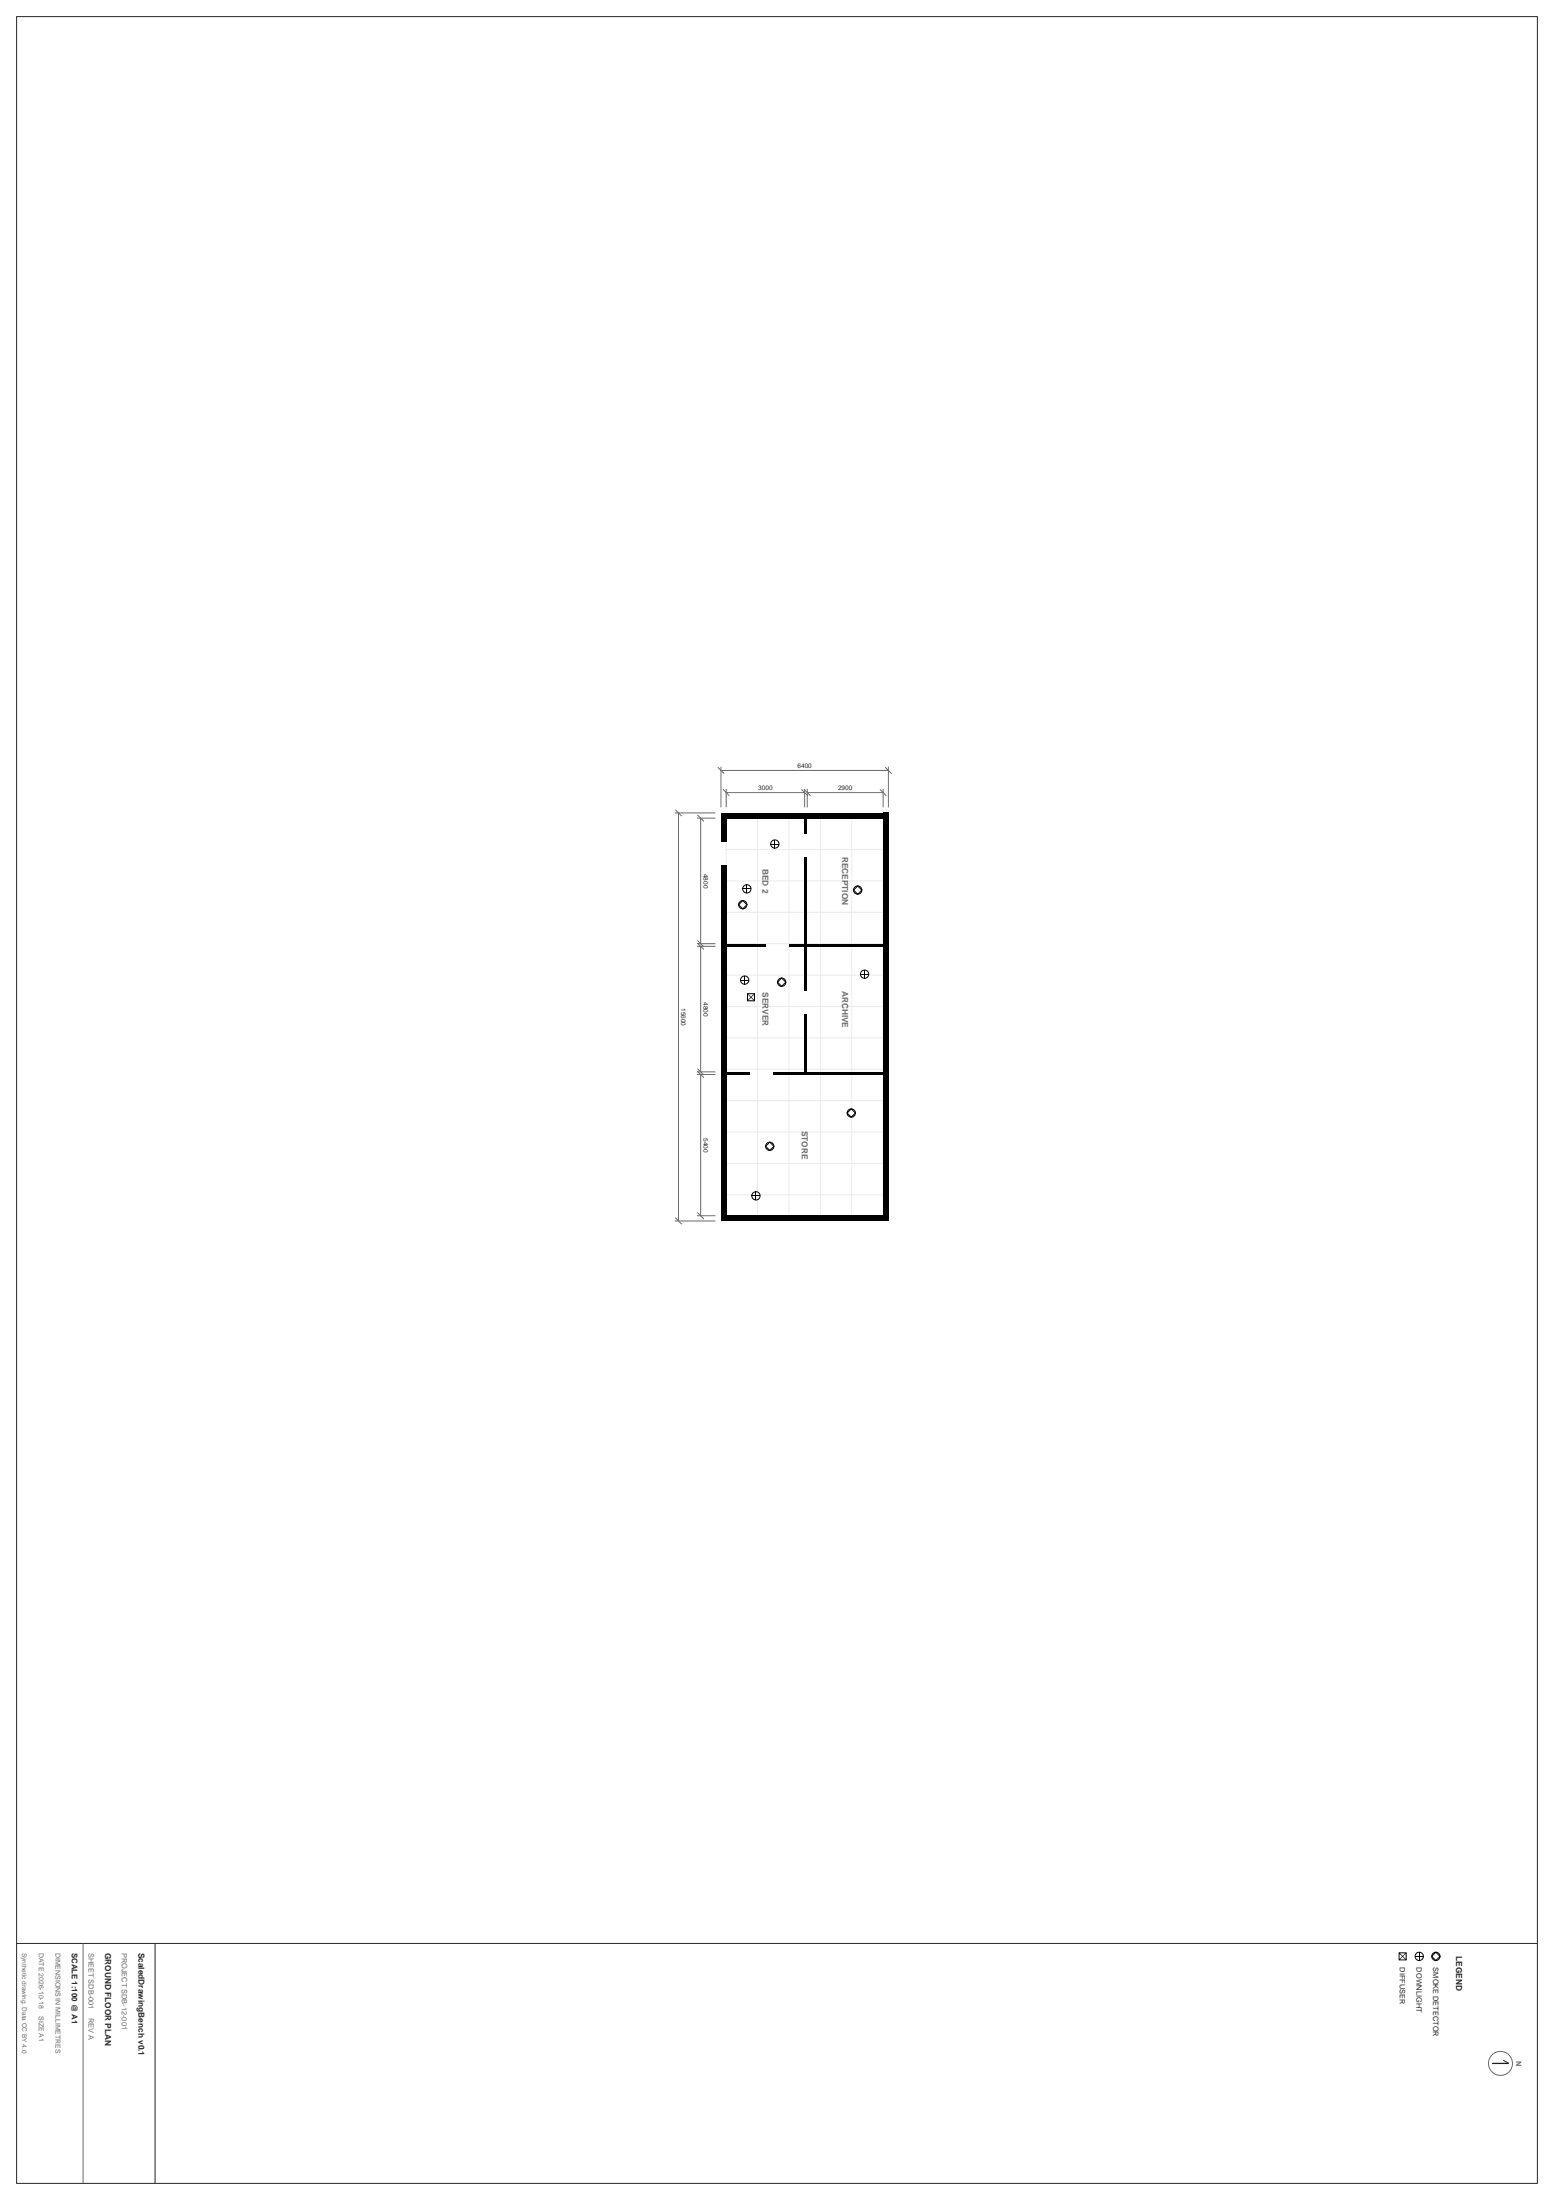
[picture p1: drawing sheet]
<svg xmlns="http://www.w3.org/2000/svg" width="594mm" height="841mm" viewBox="0 0 594 841" stroke-linecap="round" stroke-linejoin="round" font-family="sans-serif">
<path d="M6.3 6.3h581.4v828.4h-581.4zM6.3 742.9h581.4" fill="none" stroke="#26262e" stroke-width=".38"/>
<g fill="none" stroke="#ebebed" stroke-width=".38">
<path d="M289.6 312.8v152M301.6 312.8v152M313.6 312.8v152M325.6 312.8v152M277.6 324.8h60M277.6 336.8h60M277.6 348.8h60M277.6 360.8h60M277.6 372.8h60M277.6 384.8h60M277.6 396.8h60M277.6 408.8h60"/>
<path d="M277.6 420.8h60M277.6 432.8h60M277.6 444.8h60M277.6 456.8h60M277.6 464.8v-152h60v152"/>
</g>
<g fill="#000">
<path d="M275.6 310.8h64v2h-64zM275.6 310.8h2v11h-2zM307.6 311.8h1v7h-1zM337.6 310.8h2v156h-2zM275.6 330.8h2v136h-2zM307.6 327.8h1v33.5h-1zM276.6 360.8h16v1h-16zM301.6 360.8h37v1h-37zM307.6 361.3h1v17.5h-1zM307.6 387.8h1v22.5h-1zM276.6 409.8h10v1h-10zM295.6 409.8h43v1h-43z"/>
<path d="M275.6 464.8h64v2h-64z"/>
</g>
<circle cx="296.2" cy="322.6" r="1.59" fill="#fff" stroke="#000" stroke-width=".38"/>
<path d="M294.6 322.6h3.2M296.2 321.1v3.1" fill="none" stroke="#000" stroke-width=".38"/>
<circle cx="283.9" cy="345.8" r="1.59" fill="#fff" stroke="#000" stroke-width=".38"/>
<path d="M283.9 344.3l1.6 1.5-1.6 1.6-1.6-1.6z" fill="none" stroke="#000" stroke-width=".38"/>
<circle cx="284.6" cy="374.7" r="1.59" fill="#fff" stroke="#000" stroke-width=".38"/>
<path d="M283.1 374.7h3.1M284.6 373.1v3.2" fill="none" stroke="#000" stroke-width=".38"/>
<circle cx="327.8" cy="340.3" r="1.59" fill="#fff" stroke="#000" stroke-width=".38"/>
<path d="M327.8 338.7l1.6 1.6-1.6 1.5-1.5-1.5z" fill="none" stroke="#000" stroke-width=".38"/>
<circle cx="325.4" cy="425.5" r="1.59" fill="#fff" stroke="#000" stroke-width=".38"/>
<path d="M325.4 423.9l1.6 1.6-1.6 1.6-1.6-1.6z" fill="none" stroke="#000" stroke-width=".38"/>
<circle cx="330.5" cy="372.4" r="1.59" fill="#fff" stroke="#000" stroke-width=".38"/>
<path d="M328.9 372.4h3.2M330.5 370.8v3.2" fill="none" stroke="#000" stroke-width=".38"/>
<circle cx="289" cy="457.1" r="1.59" fill="#fff" stroke="#000" stroke-width=".38"/>
<path d="M287.4 457.1h3.2M289 455.6v3.1" fill="none" stroke="#000" stroke-width=".38"/>
<circle cx="298.8" cy="375.5" r="1.59" fill="#fff" stroke="#000" stroke-width=".38"/>
<path d="M298.8 373.9l1.6 1.6-1.6 1.6-1.6-1.6z" fill="none" stroke="#000" stroke-width=".38"/>
<circle cx="294.2" cy="438.2" r="1.59" fill="#fff" stroke="#000" stroke-width=".38"/>
<path d="M294.2 436.6l1.6 1.6-1.6 1.6-1.6-1.6z" fill="none" stroke="#000" stroke-width=".38"/>
<path d="M285.7 379.9h2.7v2.7h-2.7z" fill="#fff" stroke="#000" stroke-width=".38"/>
<path d="M285.8 379.8l2.7 2.7-.2 .2-2.7-2.7zM288.3 379.8l.2 .2-2.7 2.7-.2-.2z" fill="#000"/>
<circle cx="285.5" cy="339.8" r="1.59" fill="#fff" stroke="#000" stroke-width=".38"/>
<path d="M283.9 339.8h3.2M285.5 338.2v3.2" fill="none" stroke="#000" stroke-width=".38"/>
<g fill="none" stroke="#666b75" stroke-width=".38">
<path d="M274.3 293.3l2.5 2.5M275.6 293.1v15.5M275.6 294.5h64M338.3 293.3l2.5 2.5M339.6 293.1v15.5M257.9 310.8h15.6M258.1 309.5l2.5 2.5M259.4 310.8v156M266.4 312.8h7.1M266.6 311.5l2.5 2.5M267.8 312.8v48M276.3 301.8l2.5 2.4"/>
<path d="M277.6 301.6v7M277.6 303h30M306.3 301.8l2.5 2.4M307.3 301.8l2.5 2.4M307.6 301.6v7M308.6 303h29M308.6 301.6v7M336.3 301.8l2.5 2.4M337.6 301.6v7M266.6 359.5l2.5 2.5M266.4 360.8h7.1M266.4 361.8h7.1"/>
<path d="M266.6 360.5l2.5 2.5M267.8 361.8v48M266.4 409.8h7.1M266.4 410.8h7.1M266.6 408.5l2.5 2.5M266.6 409.5l2.5 2.5M267.8 410.8v54M257.9 466.8h15.6M258.1 465.5l2.5 2.5M266.4 464.8h7.1M266.6 463.5l2.5 2.5"/>
<circle cx="573.5" cy="788.8" r="4.6"/>
</g>
<path d="M570.4 788.8h6.3" fill="none" stroke="#26262e" stroke-width=".49"/>
<path d="M574.6 787.6l2.1 1.2" fill="none" stroke="#26262e" stroke-width=".39"/>
<circle cx="548.8" cy="747.9" r="1.59" fill="#fff" stroke="#000" stroke-width=".38"/>
<path d="M548.8 746.3l1.6 1.6-1.6 1.6-1.5-1.6z" fill="none" stroke="#000" stroke-width=".38"/>
<circle cx="542.5" cy="747.9" r="1.59" fill="#fff" stroke="#000" stroke-width=".38"/>
<path d="M540.9 747.9h3.2M542.5 746.3v3.2" fill="none" stroke="#000" stroke-width=".38"/>
<path d="M534.8 746.5h2.7v2.7h-2.7z" fill="#fff" stroke="#000" stroke-width=".38"/>
<path d="M534.9 746.4l2.7 2.7-.2 .2-2.7-2.7zM537.4 746.4l.2 .2-2.7 2.7-.2-.2z" fill="#000"/>
<path d="M59.3 742.9v91.8" fill="none" stroke="#26262e" stroke-width=".38"/>
<path d="M31.7 742.9v91.8" fill="none" stroke="#666b75" stroke-width=".38"/>
<g font-size="3.2" fill="#666b75">
<text x="322" y="327.5" transform="rotate(90 322 327.5)">RECEPTION</text>
<text x="291.5" y="332.2" transform="rotate(90 291.5 332.2)">BED 2</text>
<text x="291.5" y="379.2" transform="rotate(90 291.5 379.2)">SERVER</text>
<text x="322" y="378.7" transform="rotate(90 322 378.7)">ARCHIVE</text>
<text x="306.5" y="432.3" transform="rotate(90 306.5 432.3)">STORE</text>
</g>
<g font-size="3.2" fill="#26262e">
<text x="40.2" y="746.5" transform="rotate(90 40.2 746.5)">GROUND FLOOR PLAN</text>
<text x="52.9" y="746.5" transform="rotate(90 52.9 746.5)">ScaledDrawingBench v0.1</text>
<text x="556.6" y="747.9" transform="rotate(90 556.6 747.9)">LEGEND</text>
</g>
<text font-size="3" fill="#26262e" x="27.5" y="746.5" transform="rotate(90 27.5 746.5)">SCALE 1:100 @ A1</text>
<g font-size="2.8" fill="#666b75">
<text x="33.9" y="746.5" transform="rotate(90 33.9 746.5)">SHEET SDB-001</text>
<text x="46.6" y="746.5" transform="rotate(90 46.6 746.5)">PROJECT SDB-12-001</text>
<text x="33.9" y="771.2" transform="rotate(90 33.9 771.2)">REV A</text>
<text x="579.5" y="787.8" transform="rotate(90 579.5 787.8)">N</text>
</g>
<g font-size="2.8" fill="#26262e">
<text x="535.1" y="752.1" transform="rotate(90 535.1 752.1)">DIFFUSER</text>
<text x="541.4" y="752.1" transform="rotate(90 541.4 752.1)">DOWNLIGHT</text>
<text x="547.8" y="752.1" transform="rotate(90 547.8 752.1)">SMOKE DETECTOR</text>
</g>
<g font-size="2.6" fill="#666b75">
<text x="14.8" y="746.5" transform="rotate(90 14.8 746.5)">DATE 2026-10-18</text>
<text x="21.2" y="746.5" transform="rotate(90 21.2 746.5)">DIMENSIONS IN MILLIMETRES</text>
<text x="14.8" y="770.7" transform="rotate(90 14.8 770.7)">SIZE A1</text>
</g>
<g font-size="2.5" fill="#26262e">
<text x="304.8" y="293.5">6400</text>
<text x="289.8" y="301.9">3000</text>
<text x="320.3" y="301.9">2900</text>
<text x="268.9" y="334" transform="rotate(90 268.9 334)">4800</text>
<text x="268.9" y="383" transform="rotate(90 268.9 383)">4800</text>
<text x="260.4" y="385.3" transform="rotate(90 260.4 385.3)">15600</text>
<text x="268.9" y="435" transform="rotate(90 268.9 435)">5400</text>
</g>
<text font-size="2.5" fill="#666b75" x="8.5" y="746.5" transform="rotate(90 8.5 746.5)">Synthetic drawing. Data CC BY 4.0</text>
</svg>
